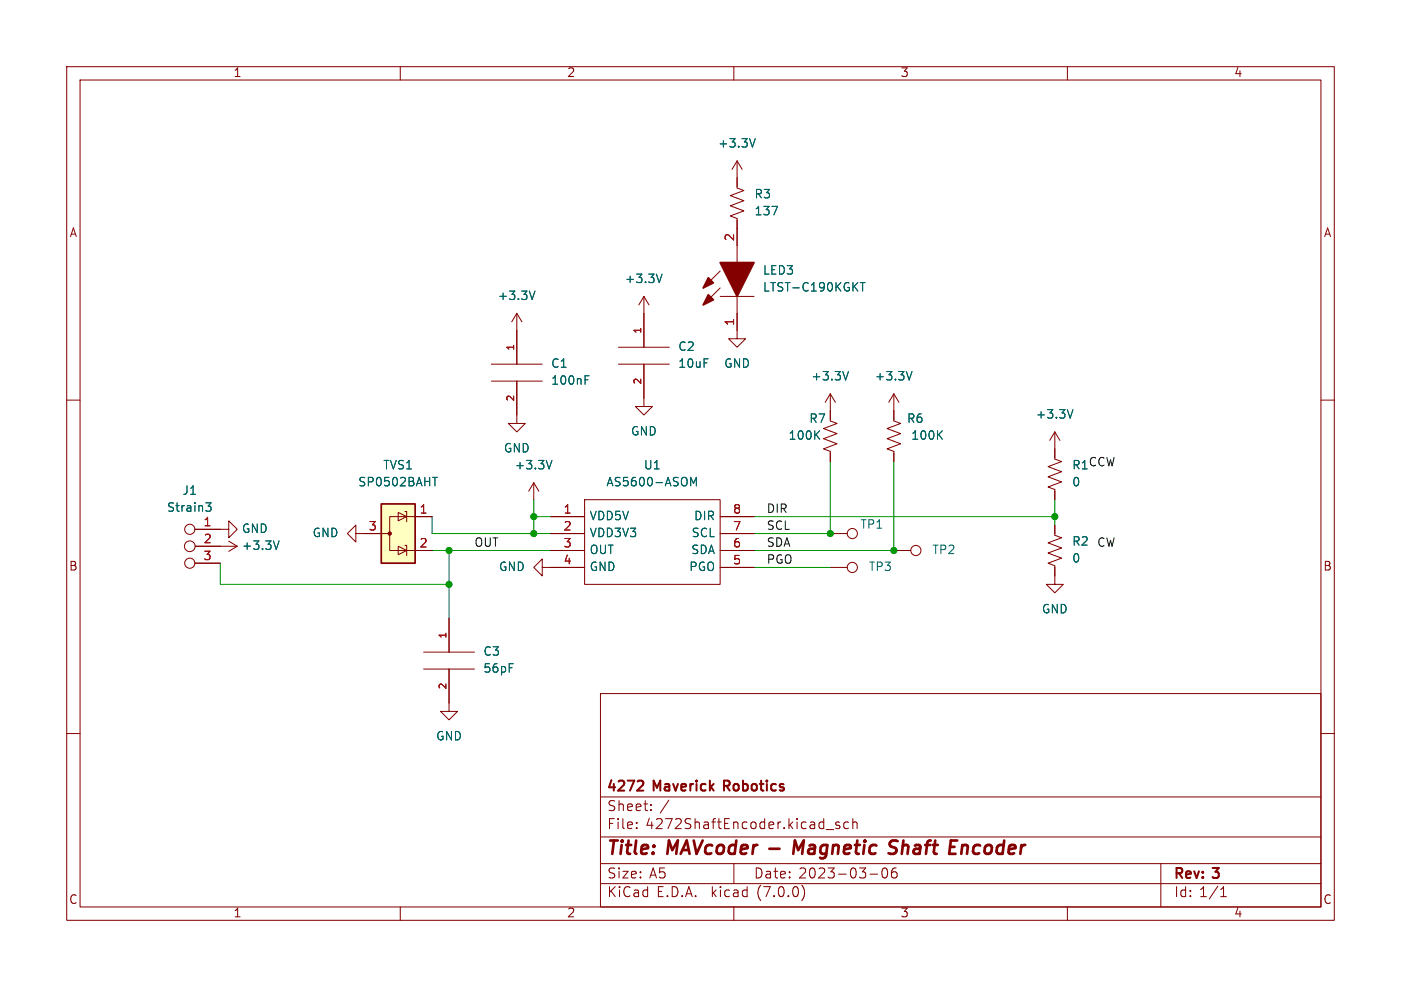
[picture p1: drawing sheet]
<svg xmlns="http://www.w3.org/2000/svg" width="210mm" height="148mm" viewBox="0 0 210 148" stroke-linecap="round" stroke-linejoin="round" font-family="sans-serif">
<g fill="none" stroke="#840000" stroke-width=".15">
<path d="M10 10h190v128h-190zM12 12h186v124h-186zM60 10v2M110 10v2M160 10v2M110.5 24.1v4.1l1 .4-2 .7 2 .8-2 .8 2 .7-2 .8 1 .4v6.6M110.5 24.1l-.8 1.3M110.5 24.1l.8 1.3M10 60h2M73.7 54.6h7.6M73.7 57.2h7.6M77.5 57.2v6.3h1.2l-1.2 1.3-1.3-1.3h1.3"/>
<path d="M77.5 47l-.8 1.3M77.5 47v7.6M77.5 47l.7 1.3M92.7 54.6h7.6M92.7 52.1h7.6M96.5 54.6v6.4h1.3l-1.3 1.2-1.3-1.2h1.3M96.5 44.5l-.7 1.2M96.5 44.5v7.6M96.5 44.5l.8 1.2M107.9 44.5h5.1M107.9 43.2l-2.5 2.5M107.9 40.6l-2.5 2.6"/>
<path d="M110.5 44.5v6.3h1.3l-1.3 1.3-1.3-1.3h1.3M124.5 59.1v4l1 .4-2.1 .8 2.1 .7-2.1 .8 2.1 .7-2.1 .8 1.1 .4v1.5M124.5 59.1l-.8 1.2M124.5 59.1l.7 1.2M134 59.1v4l1 .4-2 .8 2 .7-2 .8 2 .7-2 .8 1 .4v1.5M134 59.1l-.8 1.2M134 59.1l.7 1.2M198 60h2M29.2 79.4h5.1v-1.3l1.3 1.3-1.3 1.2v-1.2M59.7 76.8l1.3 .7-1.3 .6zM60.7 76.7h.3v1.5M61 77.5h-2.6v5.1h2.6"/>
<path d="M61 77.5h3.8M80 72.4l-.8 1.3M80 72.4v2.5M80 72.4l.8 1.3M82.5 77.5h5.1M87.6 74.9h20.3v12.7h-20.3zM107.9 77.5h5.1M158.1 64.8v4l1 .4-2 .8 2 .7-2 .8 2 .8-2 .7 1 .4v1.5M158.1 78.7v1.6l1 .3-2 .8 2 .8-2 .7 2 .8-2 .8 1 .3v2.8h1.3l-1.3 1.3-1.3-1.3h1.3M158.1 64.8l-.7 1.2M158.1 64.8l.8 1.2M29.2 84.5h3.8"/>
<path d="M29.3 81.9h6.3M34.3 81.2l1.3 .7M35.6 81.9l-1.3 .8M53.3 80v-1.3l-1.2 1.3 1.2 1.3v-1.3h5.1M59.7 81.9l1.3 .7-1.3 .6zM60.7 81.8h.3v1.5M61 82.6h3.8M63.5 97.8h7.6M67.3 92.7v5.1M81.3 85.1v-1.3l-1.3 1.3 1.3 1.3v-1.3h6.3M82.5 80h5.1M82.5 82.6h5.1"/>
<path d="M107.9 80h5.1M107.9 82.6h5.1M107.9 85.1h5.1M124.5 80h2.5M124.5 85.1h2.5M134 82.6h2.5M10 110h2M63.5 100.3h7.6M67.3 100.3v6.4h1.3l-1.3 1.3-1.3-1.3h1.3M90 104h108v32h-108zM90 119.5h108M198 110h2"/>
<path d="M60 136v2M90 132.5h108M90 129.5h108M90 125.5h108M95.4 124.1v.2M95.4 123.3v.2M97.6 121.4v.2M97.6 120.6v.2M110 136v2M110 129.5v3M120.2 132.8a1.74 1.74 0 0 1 0 2.2M123.8 124.4h1.2"/>
<path d="M125.8 123.3h-.3l-.2 .2v.2l.5 .1v.4h-.5M127.2 123.3h-.4l-.3 .2v.5l.1 .2h.6M127.8 123.4a.37 .37 0 0 1 .7 .1v.8M127.8 122.8v1.5M130.4 131.1h1.2M132.3 130.3a1.02 1.02 0 0 0 .2 1.4h.2a.91 .91 0 0 0 .2-1.4M134.3 130.2a.59 .59 0 0 0-.7 .6v.6l.2 .2 .4 .1 .2-.2 .1-.5-.2-.2-.4-.1-.3 .3M160 136v2M174 129.5v6.5M183 134.5h.8M183 133.4l.4-.4v1.5"/>
<circle cx="28.4" cy="79.4" r=".76"/>
<circle cx="28.4" cy="84.5" r=".76"/>
<circle cx="28.4" cy="81.9" r=".8"/>
<circle cx="127.8" cy="80" r=".76"/>
<circle cx="127.8" cy="85.1" r=".76"/>
<circle cx="137.3" cy="82.5" r=".76"/>
</g>
<path d="M119.6 127.5l-.4-1.5-.3 2M133.4 126.6l.1 .3 .6 .2a.49 .49 0 0 1 .3 .5 .49 .49 0 0 1-.5 .4l-.7-.1M134.6 126.1a.85 .85 0 0 0-1.1 .1l-.1 .2M142.5 126h1" fill="none" stroke="#840000" stroke-width=".4"/>
<path d="M96.2 117.1h.1a.41 .41 0 0 1 .1 .6l-.9 .9h.9" fill="none" stroke="#840000" stroke-width=".3"/>
<g fill="none" stroke="#006464" stroke-width=".15">
<path d="M113.2 20.8l-.4 1.3M80.2 43.6l-.4 1.3M87.7 56.3h.6M99.2 41.1l-.4 1.3M127.2 55.7l-.4 1.3M128.9 42.4h.8M129.3 42.4v1.2M136.7 55.7l-.4 1.3M30.8 75.4h.8l-.4 .5 .4 .1v.4l-.2 .3h-.4M64.8 71.6h.8M82.7 69l-.4 1.3M103.5 72.9v-1.3l.5 .9 .4-.9v1.3"/>
<path d="M160.8 61.4l-.4 1.3M41.8 81.1l-.4 1.3"/>
</g>
<path d="M57.1 75.6h5.1v8.9h-5.1z" fill="#ffffc2" stroke="#ffffc2" stroke-width=".15"/>
<path d="M57.1 75.6h5.1v8.9h-5.1z" fill="none" stroke="#840000" stroke-width=".25"/>
<circle cx="58.4" cy="80" r=".25" fill="#840000" stroke="#840000" stroke-width=".15"/>
<g fill="#840000" stroke="#840000" stroke-width=".25">
<path d="M107.9 39.4h5.1l-2.5 5.1z"/>
<path d="M106.2 44.2l.7 .8-1.5 .7z"/>
<path d="M106.2 41.7l.7 .7-1.5 .8z"/>
</g>
<path d="M64.8 77.5v2.5h17.7M80 77.5h2.5M80 74.9v5.1M113 77.5h45.1M124.5 69.2v10.8h-11.5M134 69.2v13.4h-21M158.1 74.9v3.8M33 84.5v3.1h34.3M64.8 82.6h17.7M67.3 82.6v10.1M113 85.1h11.5" fill="none" stroke="#009600" stroke-width=".15"/>
<g fill="#009600" stroke="#009600" stroke-width=".15">
<circle cx="124.5" cy="80" r=".46"/>
<circle cx="134" cy="82.6" r=".46"/>
<circle cx="158.1" cy="77.5" r=".46"/>
<circle cx="67.3" cy="87.6" r=".46"/>
<circle cx="67.3" cy="82.6" r=".46"/>
<circle cx="80" cy="80" r=".46"/>
<circle cx="80" cy="77.5" r=".46"/>
</g>
<g font-size="2.8" fill="#840000">
<text x="91" y="128.8">Title:</text>
<text x="100.1" y="128.8">MAVcoder -</text>
<text x="120.2" y="128.8">Magnetic</text>
<text x="135.2" y="128.8">Shaft</text>
<text x="144.8" y="128.8">Encoder</text>
</g>
<g font-size="2.1" fill="#840000">
<text x="91" y="119.1">4272</text>
<text x="98.1" y="119.1">Maverick</text>
<text x="109.1" y="119.1">Robotics</text>
<text x="91" y="124.6">File:</text>
<text x="91" y="121.9">Sheet:</text>
<text x="96.8" y="124.6">4272ShaftEncoder.kicad_sch</text>
<text x="98.9" y="121.9">/</text>
<text x="91" y="134.8">KiCad</text>
<text x="91" y="132">Size:</text>
<text x="97.3" y="132">A5</text>
<text x="98.4" y="134.8">E.D.A.</text>
<text x="106.7" y="134.8">kicad</text>
<text x="113" y="132">Date:</text>
<text x="113.6" y="134.8">(7.0.0)</text>
<text x="119.7" y="132">2023-03-06</text>
<text x="176" y="132.2">Rev:</text>
<text x="176" y="134.8">Id: 1/1</text>
<text x="182" y="132.2">3</text>
</g>
<g font-size="1.8" fill="#840000">
<text x="35" y="11.8">1</text>
<text x="85" y="11.8">2</text>
<text x="135" y="11.8">3</text>
<text x="185" y="11.8">4</text>
<text x="10.4" y="35.8">A</text>
<text x="198.4" y="35.8">A</text>
<text x="10.3" y="85.8">B</text>
<text x="198.3" y="85.8">B</text>
<text x="10.3" y="135.8">C</text>
<text x="35" y="137.8">1</text>
<text x="85" y="137.8">2</text>
<text x="135" y="137.8">3</text>
<text x="185" y="137.8">4</text>
<text x="198.3" y="135.8">C</text>
</g>
<g font-size="1.8" fill="#006464">
<text x="107.6" y="22.4">+3.3V</text>
<text x="113" y="30">R3</text>
<text x="113" y="32.6">137</text>
<text x="114.3" y="41.5">LED3</text>
<text x="74.6" y="45.3">+3.3V</text>
<text x="93.6" y="42.7">+3.3V</text>
<text x="114.3" y="44">LTST-C190KGKT</text>
<text x="101.6" y="52.9">C2</text>
<text x="82.6" y="55.4">C1</text>
<text x="82.6" y="58">100nF</text>
<text x="101.6" y="55.4">10uF</text>
<text x="108.5" y="55.4">GND</text>
<text x="121.6" y="57.3">+3.3V</text>
<text x="131.1" y="57.3">+3.3V</text>
<text x="94.5" y="65.6">GND</text>
<text x="121.3" y="63.7">R7</text>
<text x="135.9" y="63.7">R6</text>
<text x="155.2" y="63.1">+3.3V</text>
<text x="57.4" y="70.7">TVS1</text>
<text x="75.5" y="68.1">GND</text>
<text x="77.1" y="70.7">+3.3V</text>
<text x="96.5" y="70.7">U1</text>
<text x="118.1" y="66.2">100K</text>
<text x="136.5" y="66.2">100K</text>
<text x="160.7" y="70.7">R1</text>
<text x="25" y="77">Strain3</text>
<text x="27.3" y="74.5">J1</text>
<text x="53.6" y="73.2">SP0502BAHT</text>
<text x="90.8" y="73.2">AS5600-ASOM</text>
<text x="160.7" y="73.2">0</text>
<text x="36.2" y="82.7">+3.3V</text>
<text x="36.2" y="80.2">GND</text>
<text x="46.8" y="80.8">GND</text>
<text x="88.4" y="78.3">VDD5V</text>
<text x="88.4" y="80.8">VDD3V3</text>
<text x="88.4" y="83.4">OUT</text>
<text x="103.5" y="83.4">SDA</text>
<text x="103.6" y="80.8">SCL</text>
<text x="103.9" y="78.3">DIR</text>
<text x="128.9" y="79.6">TP1</text>
<text x="139.7" y="83.4">TP2</text>
<text x="160.7" y="82.1">R2</text>
<text x="74.7" y="85.9">GND</text>
<text x="88.4" y="85.9">GND</text>
<text x="103.2" y="85.9">PGO</text>
<text x="130.2" y="85.9">TP3</text>
<text x="160.7" y="84.6">0</text>
<text x="156.1" y="92.3">GND</text>
<text x="72.4" y="98.6">C3</text>
<text x="72.4" y="101.2">56pF</text>
<text x="65.3" y="111.3">GND</text>
</g>
<g font-size="1.8" fill="#a90000">
<text x="110.2" y="36.2" transform="rotate(-90 110.2 36.2)">2</text>
<text x="110.2" y="48.9" transform="rotate(-90 110.2 48.9)">1</text>
<text x="62.8" y="77.2">1</text>
<text x="84.4" y="77.2">1</text>
<text x="109.8" y="77.2">8</text>
<text x="30.4" y="79.1">1</text>
<text x="30.5" y="81.7">2</text>
<text x="55.2" y="79.8">3</text>
<text x="62.8" y="82.3">2</text>
<text x="84.4" y="79.8">2</text>
<text x="84.4" y="82.3">3</text>
<text x="109.8" y="82.3">6</text>
<text x="109.8" y="79.8">7</text>
<text x="30.4" y="84.2">3</text>
<text x="84.4" y="84.8">4</text>
<text x="109.8" y="84.8">5</text>
</g>
<g font-size="1.8" fill="#0f0f0f">
<text x="163.2" y="70.1">CCW</text>
<text x="114.9" y="77.1">DIR</text>
<text x="71.1" y="82.2">OUT</text>
<text x="114.9" y="79.7">SCL</text>
<text x="114.9" y="82.2">SDA</text>
<text x="164.5" y="82.2">CW</text>
<text x="114.9" y="84.7">PGO</text>
</g>
<g font-size="1.4" fill="#a90000">
<text x="77.2" y="52.6" transform="rotate(-90 77.2 52.6)">1</text>
<text x="96.3" y="50.1" transform="rotate(-90 96.3 50.1)">1</text>
<text x="96.3" y="57.7" transform="rotate(-90 96.3 57.7)">2</text>
<text x="77.2" y="60.3" transform="rotate(-90 77.2 60.3)">2</text>
<text x="67.1" y="95.8" transform="rotate(-90 67.1 95.8)">1</text>
<text x="67.1" y="103.4" transform="rotate(-90 67.1 103.4)">2</text>
</g>
</svg>
